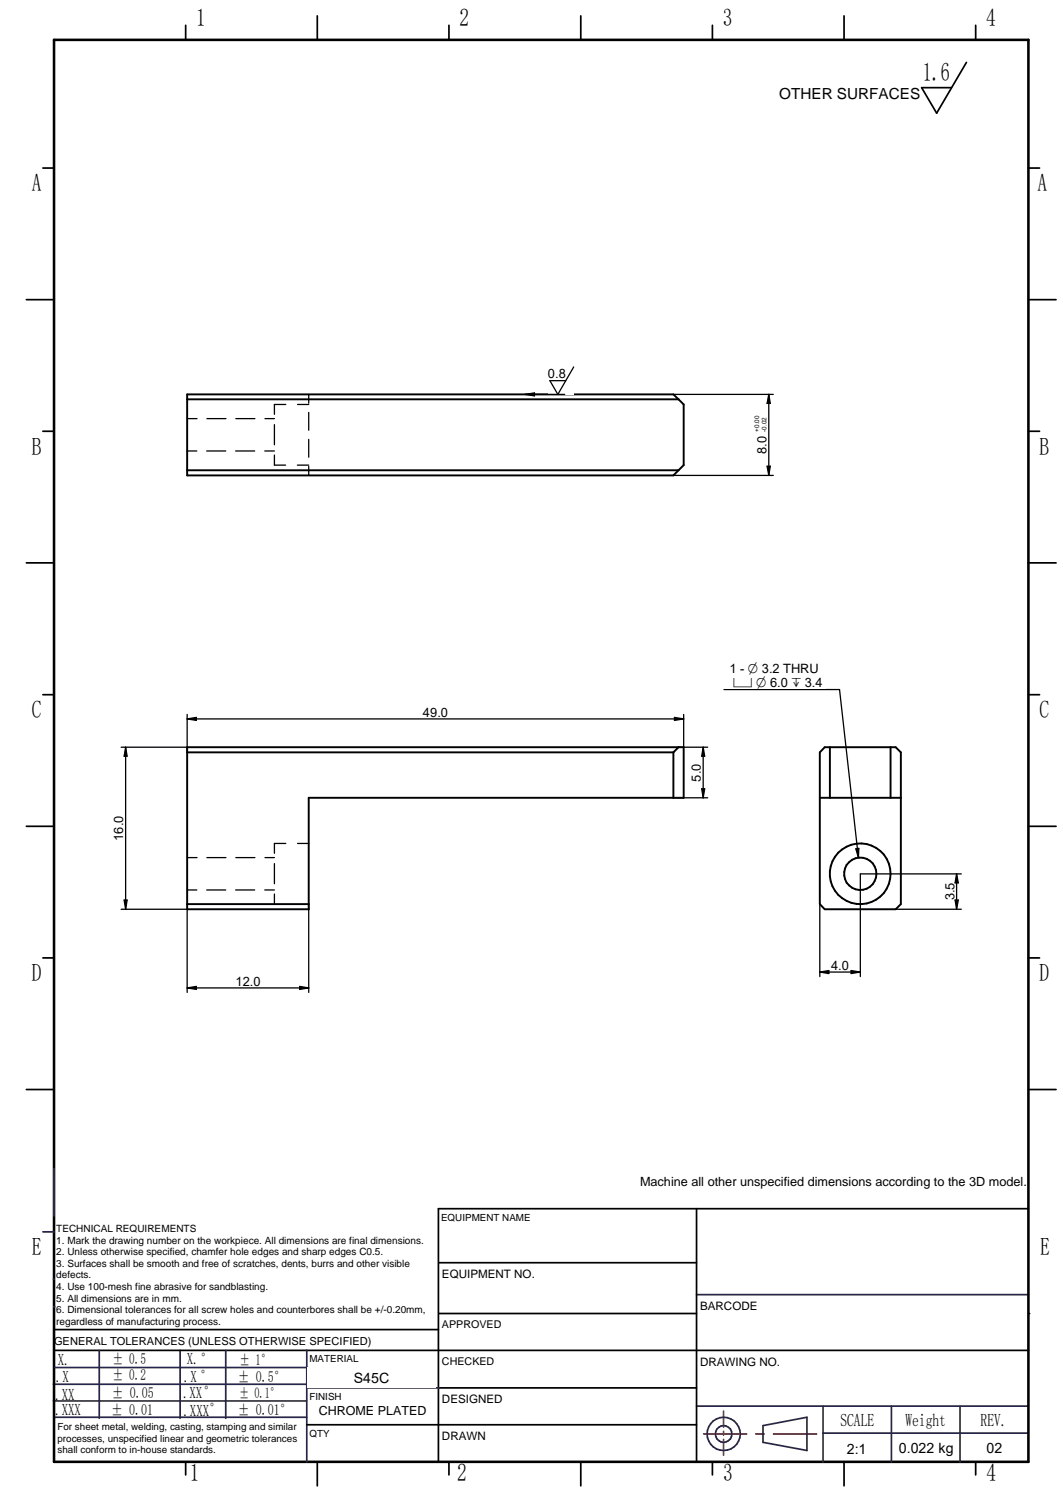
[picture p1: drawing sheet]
<svg xmlns="http://www.w3.org/2000/svg" width="210mm" height="297mm" viewBox="0 0 210 297" stroke-linecap="round" stroke-linejoin="round" font-family="sans-serif">
<g fill="none" stroke="#26264c" stroke-width=".34">
<path d="M8.5 243.3h2.2M10.5 252.6h.2M137.5 255.7h65.6M10.5 276.7h50M10.5 273.4h50M10.8 279.9h49.8M10.8 270.1h50M35.6 266.7v13.4M60.6 266.7v22M60.7 274.1h26M137.5 277.7h65.6M162.5 277.7v11"/>
<path d="M176 277.7v11M189.6 277.7v11M150.7 281.6l8.6-1.7v6.6l-8.6-1.6zM162.5 283h40.5"/>
</g>
<g fill="none" stroke="#000" stroke-width=".34">
<path d="M36.7 5v2.9M88.6 5v2.9M140.7 5v2.9M192.7 5v2.9M8.5 33.2h2.2M203.1 33.2h2.2M5.2 59.2h5.5M203.1 59.2h5.4M8.5 85.2h2.2M203.1 85.2h2.2M5.2 111.2h5.5M203.1 111.2h5.4"/>
<path d="M8.5 137.2h2.2M203.1 137.2h2.2M5.2 163.2h5.5M203.1 163.2h5.4M8.5 189.2h2.2M203.1 189.2h2.2M5.2 215.2h5.5M203.1 215.2h5.4M86.6 238.7v50M10.7 266.7h192.4M10.7 262.6h75.9M86.7 274.1h50.8"/>
<path d="M36.7 288.7v2.6M62.7 288.7v4.8M88.6 288.7v2.6M114.7 288.7v4.8M140.7 288.7v2.6M166.7 288.7v4.8M192.7 288.7v2.6"/>
</g>
<path d="M10.7 7.9h192.4v280.8h-192.4z" fill="none" stroke="#000" stroke-width=".51"/>
<path d="M142.9 278.7v3.2M138.9 283.2h8.5M142.9 282.7v.7M142.9 284.3v3.1M149.2 283.2h1.7M152.7 283.2h8.5" fill="none" stroke="#f00" stroke-width=".34"/>
<circle cx="10.6" cy="258.1" r=".17" fill="#26264c"/>
<g fill="none" stroke="#26264c" stroke-width=".34">
<path d="M10.7 230.8v9.4M19.6 266.7v13.4M44.6 266.7v13.4M60.5 266.7h.1"/>
<circle cx="142.9" cy="283.2" r="3.3"/>
<circle cx="142.9" cy="283.2" r="1.63"/>
</g>
<path d="M190.8 12.3l-5.8 10.1-3-5.1h5.9M86.6 238.7h116.5M86.7 259.4h50.8M86.7 249.4h50.8M86.6 281.4h50.9" fill="none" stroke="#000" stroke-width=".34"/>
<circle cx="203.1" cy="259.4" r=".17" fill="#000"/>
<g fill="#fff">
<path d="M137.9 271.4h64.4v6.1h-64.4z"/>
<path d="M189.9 283.9h13v4h-13z"/>
<path d="M86.9 254.9h50.2v4h-50.2z"/>
<path d="M60.7 270h25.3v4h-25.3z"/>
<path d="M87 244.3h50v4h-50z"/>
<path d="M60.8 277.1h25.2v4h-25.2z"/>
<path d="M176.4 284.1h13v4h-13z"/>
<path d="M162.7 284.1h13v4h-13z"/>
<path d="M137.9 260.4h64.5v6h-64.5z"/>
</g>
<path d="M62.7 3.1v4.8M114.7 3.1v4.8M166.7 3.1v4.8M137.5 238.7v50M60.6 281.4h26" fill="none" stroke="#000" stroke-width=".34"/>
<path d="M101.6 283.2h25.3v4h-25.3z" fill="#fff"/>
<path d="M37 78.9h97M37 77.9h96l2 2v12l-2 2h-96zM37 92.9h97M37 147.6h98v10h-74v22h-24zM37 148.6h96M133 148.6v9M134 147.6l-1 1M37 178.6h24" fill="none" stroke="#000" stroke-width=".38"/>
<g fill="none" stroke="#000" stroke-width=".25">
<path d="M56.4 79.9h-2.2v1.9M58.8 79.9h2.2M61 77.9v1.7M133 77.9h19.7M37 89.1h1.9M37 82.7h1.9M40.8 89.1h3.8M40.9 82.7h3.7M46.5 89.1h3.8M46.6 82.7h3.7M52.3 89.1h1.9M52.3 82.7h1.9"/>
<path d="M54.2 83.9v3.9M54.2 89.9v2h2.2M58.7 91.9h2.3M61 81.4v3.6M61 86.8v3.5M61 92.1v1.8M133 93.9h19.7M37 175.8h1.9M37 169.4h1.9M40.8 175.8h3.8M40.9 169.4h3.7M46.5 175.8h3.8"/>
<path d="M46.6 169.4h3.7M52.3 175.8h1.9M52.3 169.4h1.9M54.2 170.6v3.9M54.2 176.6v2M56.4 166.6h-2.2v1.9M58.8 166.6h2.2"/>
</g>
<path d="M148.7 81.4h2.9v8.9h-2.9z" fill="#fff"/>
<path d="M151.8 77.9l.3 1.8h-.6zM151.8 77.9v16M151.5 92.1h.6l-.3 1.8zM161.9 178.6v14.3M169.9 172.6v20.3" fill="none" stroke="#000" stroke-width=".25"/>
<path d="M151.8 77.9l.3 1.8h-.6zM151.5 92.1h.6l-.3 1.8z" fill="#000"/>
<g fill="none" stroke="#000" stroke-width=".38">
<path d="M161.9 157.6h16M162.9 147.6h14l1 1v30l-1 1h-14l-1-1v-30zM163.9 147.6v10M175.9 147.6v10"/>
<circle cx="169.9" cy="172.6" r="6"/>
<circle cx="169.9" cy="172.6" r="3.2"/>
</g>
<path d="M163.5 189.4h4.8v2.5h-4.8z" fill="#fff"/>
<path d="M169.9 172.6h19.9M176.9 179.6h12.9M161.9 192h8M161.9 192l1.8-.3v.6zM168.1 191.7l1.8 .3-1.8 .3z" fill="none" stroke="#000" stroke-width=".25"/>
<path d="M161.9 192l1.8-.3v.6zM168.1 191.7l1.8 .3-1.8 .3z" fill="#000"/>
<path d="M186.4 173.7h2.4v4.8h-2.4z" fill="#fff"/>
<path d="M143 136.2h22.8M188.6 177.8h.6l-.3 1.8zM188.9 172.6v7M188.9 172.6l.3 1.8h-.6z" fill="none" stroke="#000" stroke-width=".25"/>
<path d="M188.9 172.6l.3 1.8h-.6zM188.6 177.8h.6l-.3 1.8z" fill="#000"/>
<path d="M143 130.9h20.1v5.2h-20.1z" fill="#fff"/>
<path d="M165.8 136.2l3.7 33.2M23.9 147.6h13.1M23.9 179.6h13.1M169 167.6h.6l-.1 1.8z" fill="none" stroke="#000" stroke-width=".25"/>
<path d="M169 167.6h.6l-.1 1.8z" fill="#000"/>
<path d="M22.2 160.5h2.5v6.2h-2.5z" fill="#fff"/>
<path d="M24.8 147.6v32M24.8 147.6l.3 1.8h-.6zM24.5 177.8h.6l-.3 1.8zM37 179.6v16.4M61 178.6v17.4" fill="none" stroke="#000" stroke-width=".25"/>
<path d="M24.8 147.6l.3 1.8h-.6zM24.5 177.8h.6l-.3 1.8z" fill="#000"/>
<path d="M45.9 192.5h6.2v2.5h-6.2z" fill="#fff"/>
<path d="M133 157.6h6.7M134 147.6h5.7M37 195.1l1.8-.3v.6zM37 195.1h24M59.2 194.8l1.8 .3-1.8 .3z" fill="none" stroke="#000" stroke-width=".25"/>
<path d="M37 195.1l1.8-.3v.6zM59.2 194.8l1.8 .3-1.8 .3z" fill="#000"/>
<path d="M136.3 150.2h2.4v4.8h-2.4z" fill="#fff"/>
<path d="M37 141.1v7.5M135 141.1v6.5M138.6 155.8h.5l-.2 1.8zM138.9 147.6l.2 1.8h-.5zM138.9 147.6v10" fill="none" stroke="#000" stroke-width=".25"/>
<path d="M138.6 155.8h.5l-.2 1.8zM138.9 147.6l.2 1.8h-.5z" fill="#000"/>
<path d="M82.9 139.4h6.2v2.5h-6.2z" fill="#fff"/>
<path d="M37 142h98M37 142l1.8-.3v.6zM133.2 141.7l1.8 .3-1.8 .3z" fill="none" stroke="#000" stroke-width=".25"/>
<path d="M37 142l1.8-.3v.6zM133.2 141.7l1.8 .3-1.8 .3z" fill="#000"/>
<path d="M108.2 72h5.1v5.9h-5.1z" fill="#fff"/>
<path d="M103.7 77.9h7.8M103.7 77.9l1.8-.3v.6zM113.3 72.5l-3.1 5.4-1.6-2.7h3.1" fill="none" stroke="#000" stroke-width=".25"/>
<path d="M103.7 77.9l1.8-.3v.6z" fill="#000"/>
<text font-size="5.1" x="182.2" y="16">1.6</text>
<g font-size="4.9">
<text x="38.7" y="5.2">1</text>
<text x="90.8" y="5.2">2</text>
<text x="142.7" y="5.2">3</text>
<text x="194.7" y="5.2">4</text>
<text x="6.3" y="37.8">A</text>
<text x="204.9" y="37.8">A</text>
<text x="6.3" y="89.8">B</text>
<text x="205.2" y="89.8">B</text>
<text x="6.3" y="141.8">C</text>
<text x="205.2" y="141.8">C</text>
<text x="6.3" y="193.8">D</text>
<text x="205.2" y="193.8">D</text>
<text x="6.3" y="247.9">E</text>
<text x="205.4" y="247.9">E</text>
<text x="37.5" y="292.5">1</text>
<text x="90.3" y="292.5">2</text>
<text x="142.8" y="292.5">3</text>
<text x="194.8" y="292.5">4</text>
</g>
<g font-size="3.6">
<text x="165.9" y="281.6">SCALE</text>
<text x="178.8" y="281.6">Weight</text>
<text x="193.6" y="281.6">REV.</text>
</g>
<g font-size="3.3">
<text x="11.4" y="269.7">X.</text>
<text x="36.9" y="269.4">X.°</text>
<text x="11" y="272.9">.X</text>
<text x="36.3" y="273">.X °</text>
<text x="10.9" y="276.4">.XX</text>
<text x="10.9" y="279.5">.XXX</text>
<text x="36.2" y="276">.XX°</text>
<text x="36.2" y="279.7">.XXX°</text>
</g>
<g font-size="3">
<text x="153.9" y="19.6">OTHER SURFACES</text>
<text x="22.2" y="269.3">± 0.5</text>
<text x="47.3" y="269.5">± 1°</text>
<text x="22.2" y="272.5">± 0.2</text>
<text x="47" y="273">± 0.5°</text>
<text x="22" y="279.4">± 0.01</text>
<text x="22.1" y="276.2">± 0.05</text>
<text x="46.9" y="279.4">± 0.01°</text>
</g>
<text font-size="2.9" x="47.2" y="276.2">± 0.1°</text>
<g font-size="2.8">
<text x="144.8" y="135.8">c O 6.0 ` 3.4</text>
<text x="69.8" y="273">S45C</text>
<text x="167.2" y="287.1">2:1</text>
<text x="177.5" y="287.1">0.022 kg</text>
<text x="194.8" y="286.9">02</text>
</g>
<g font-size="2.5">
<text x="108.2" y="74.7">0.8</text>
<text x="151.3" y="89.7" transform="rotate(-90 151.3 89.7)">8.0</text>
<text x="144.1" y="133">1 - O 3.2 THRU</text>
<text x="83.5" y="141.6">49.0</text>
<text x="138.4" y="154.3" transform="rotate(-90 138.4 154.3)">5.0</text>
<text x="24.3" y="166" transform="rotate(-90 24.3 166)">16.0</text>
<text x="188.5" y="177.8" transform="rotate(-90 188.5 177.8)">3.5</text>
<text x="164.1" y="191.5">4.0</text>
<text x="46.5" y="194.6">12.0</text>
<text x="126.4" y="234.2">Machine all other unspecified dimensions according to the 3D model.</text>
<text x="62.9" y="279.4">CHROME PLATED</text>
</g>
<g font-size="2.3">
<text x="87.3" y="252.4">EQUIPMENT NO.</text>
<text x="138.2" y="258.7">BARCODE</text>
<text x="138.2" y="269.7">DRAWING NO.</text>
<text x="87.3" y="277.1">DESIGNED</text>
<text x="87.3" y="284.4">DRAWN</text>
</g>
<text font-size="2.2" x="10.7" y="265.6">GENERAL TOLERANCES (UNLESS OTHERWISE SPECIFIED)</text>
<g font-size="2.1">
<text x="87.3" y="262.3">APPROVED</text>
<text x="87.3" y="269.5">CHECKED</text>
</g>
<g font-size="2">
<text x="11.1" y="243.3">TECHNICAL REQUIREMENTS</text>
<text x="11.1" y="245.6">1. Mark the drawing number on the workpiece. All dimensions are final dimensions.</text>
<text x="11.1" y="247.9">2. Unless otherwise specified, chamfer hole edges and sharp edges C0.5.</text>
<text x="11.1" y="250.2">3. Surfaces shall be smooth and free of scratches, dents, burrs and other visible</text>
<text x="11.1" y="252.5">defects.</text>
<text x="11.1" y="254.8">4. Use 100-mesh fine abrasive for sandblasting.</text>
<text x="11.1" y="257.1">5. All dimensions are in mm.</text>
<text x="11.1" y="259.4">6. Dimensional tolerances for all screw holes and counterbores shall be +/-0.20mm,</text>
<text x="11.1" y="261.6">regardless of manufacturing process.</text>
</g>
<g font-size="1.9">
<text x="87.1" y="241.1">EQUIPMENT NAME</text>
<text x="61.1" y="269">MATERIAL</text>
<text x="61.1" y="276.4">FINISH</text>
<text x="11.4" y="282.5">For sheet metal, welding, casting, stamping and similar</text>
<text x="11.4" y="284.7">processes, unspecified linear and geometric tolerances</text>
<text x="11.4" y="287">shall conform to in-house standards.</text>
<text x="61.1" y="283.7">QTY</text>
</g>
<g font-size="1.3">
<text x="149.9" y="85.3" transform="rotate(-90 149.9 85.3)">+0.00</text>
<text x="151.3" y="85.3" transform="rotate(-90 151.3 85.3)">-0.02</text>
</g>
</svg>
